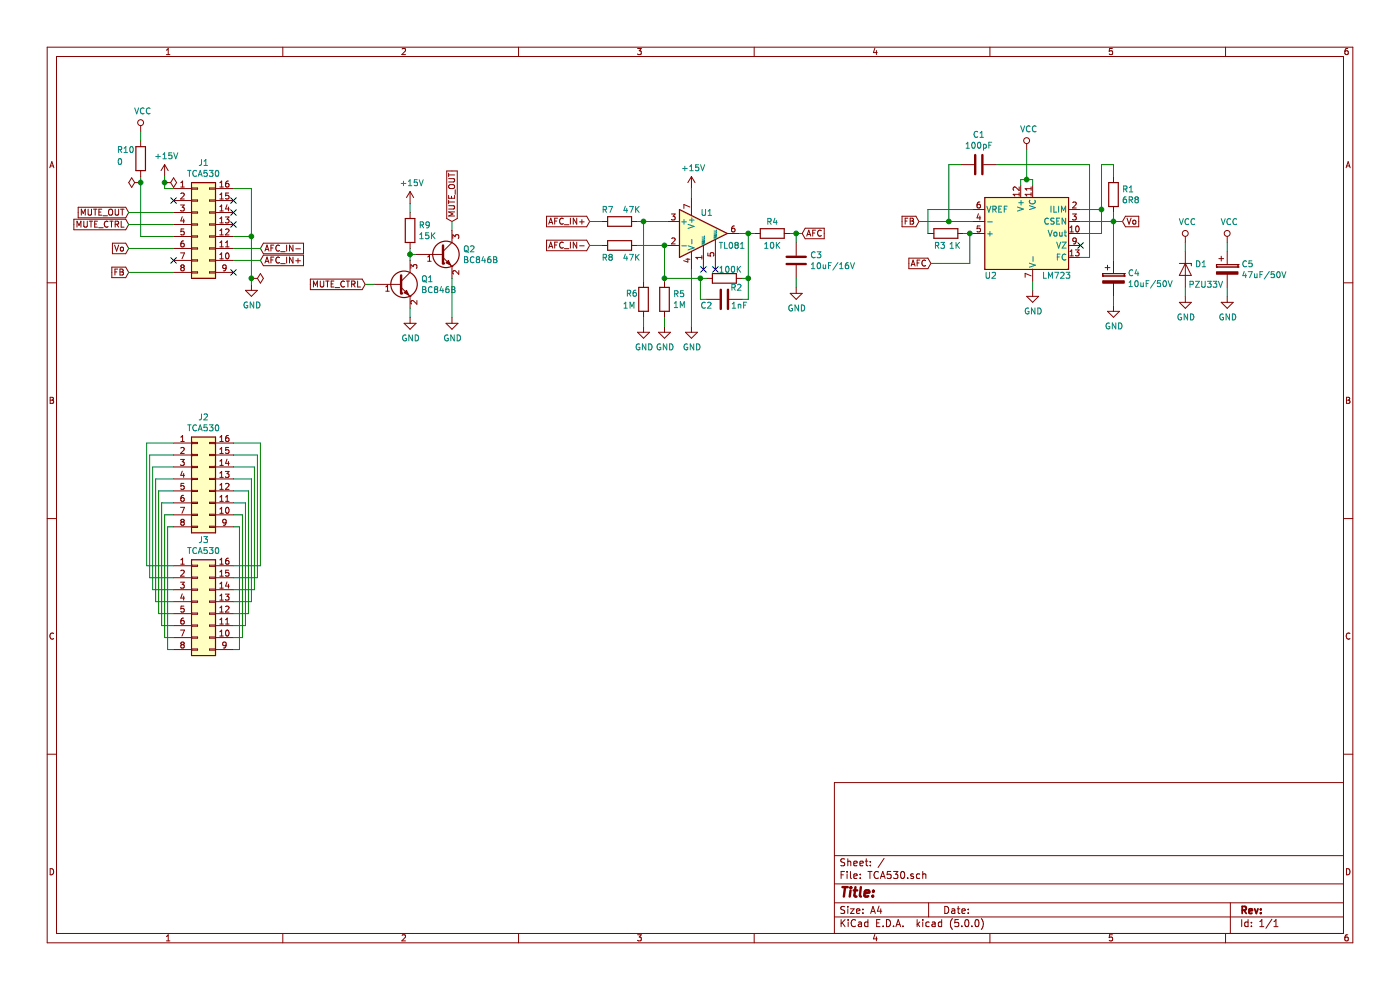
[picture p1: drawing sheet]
EESchema Schematic File Version 4
LIBS:TCA530-cache
EELAYER 26 0
EELAYER END
$Descr A4 11693 8268
encoding utf-8
Sheet 1 1
Title ""
Date ""
Rev ""
Comp ""
Comment1 ""
Comment2 ""
Comment3 ""
Comment4 ""
$EndDescr
$Comp
L conn:Conn_02x08_Counter_Clockwise J1
U 1 1
P 1650 1875
F 0 "J1" H 1700 2392 50  0000 C CNN
F 1 "TCA530" H 1700 2301 50  0000 C CNN
F 2 "suf_connector_misc:CONN_EDGE_2,54_16" H 1650 1875 50  0001 C CNN
F 3 "~" H 1650 1875 50  0001 C CNN
	1    1650 1875
	1    0    0    -1  
$EndComp
$Comp
L Device:Q_NPN_BEC Q1
U 1 1
P 3325 2375
F 0 "Q1" H 3516 2421 50  0000 L CNN
F 1 "BC846B" H 3516 2330 50  0000 L CNN
F 2 "TO_SOT_Packages_SMD:SOT-23" H 3525 2475 50  0001 C CNN
F 3 "~" H 3325 2375 50  0001 C CNN
	1    3325 2375
	1    0    0    -1  
$EndComp
$Comp
L Device:R R9
U 1 1
P 3425 1925
F 0 "R9" H 3495 1971 50  0000 L CNN
F 1 "15K" H 3495 1880 50  0000 L CNN
F 2 "Resistors_SMD:R_0603_HandSoldering" V 3355 1925 50  0001 C CNN
F 3 "~" H 3425 1925 50  0001 C CNN
	1    3425 1925
	1    0    0    -1  
$EndComp
$Comp
L Device:R R6
U 1 1
P 5375 2500
F 0 "R6" H 5225 2550 50  0000 L CNN
F 1 "1M" H 5200 2450 50  0000 L CNN
F 2 "Resistors_SMD:R_0603_HandSoldering" V 5305 2500 50  0001 C CNN
F 3 "~" H 5375 2500 50  0001 C CNN
	1    5375 2500
	1    0    0    -1  
$EndComp
$Comp
L Device:R R5
U 1 1
P 5550 2500
F 0 "R5" H 5620 2546 50  0000 L CNN
F 1 "1M" H 5620 2455 50  0000 L CNN
F 2 "Resistors_SMD:R_0603_HandSoldering" V 5480 2500 50  0001 C CNN
F 3 "~" H 5550 2500 50  0001 C CNN
	1    5550 2500
	1    0    0    -1  
$EndComp
$Comp
L Amplifier_Operational:TL081 U1
U 1 1
P 5875 1950
F 0 "U1" H 5850 2125 50  0000 L CNN
F 1 "TL081" H 6000 1850 50  0000 L CNN
F 2 "Housings_SOIC:SOIC-8_3.9x4.9mm_Pitch1.27mm" H 5925 2000 50  0001 C CNN
F 3 "http://www.ti.com/lit/ds/symlink/tl081.pdf" H 6025 2100 50  0001 C CNN
	1    5875 1950
	1    0    0    -1  
$EndComp
$Comp
L Device:R R2
U 1 1
P 6050 2325
F 0 "R2" V 6125 2425 50  0000 C CNN
F 1 "100K" V 5975 2375 50  0000 C CNN
F 2 "Resistors_SMD:R_0603_HandSoldering" V 5980 2325 50  0001 C CNN
F 3 "~" H 6050 2325 50  0001 C CNN
	1    6050 2325
	0    1    1    0   
$EndComp
$Comp
L Device:R R7
U 1 1
P 5175 1850
F 0 "R7" V 5075 1750 50  0000 C CNN
F 1 "47K" V 5075 1950 50  0000 C CNN
F 2 "Resistors_SMD:R_0603_HandSoldering" V 5105 1850 50  0001 C CNN
F 3 "~" H 5175 1850 50  0001 C CNN
	1    5175 1850
	0    1    1    0   
$EndComp
$Comp
L Device:R R8
U 1 1
P 5175 2050
F 0 "R8" V 5275 1950 50  0000 C CNN
F 1 "47K" V 5275 2150 50  0000 C CNN
F 2 "Resistors_SMD:R_0603_HandSoldering" V 5105 2050 50  0001 C CNN
F 3 "~" H 5175 2050 50  0001 C CNN
	1    5175 2050
	0    1    1    0   
$EndComp
$Comp
L Device:R R4
U 1 1
P 6450 1950
F 0 "R4" V 6350 1950 50  0000 C CNN
F 1 "10K" V 6550 1950 50  0000 C CNN
F 2 "Resistors_SMD:R_0603_HandSoldering" V 6380 1950 50  0001 C CNN
F 3 "~" H 6450 1950 50  0001 C CNN
	1    6450 1950
	0    1    1    0   
$EndComp
$Comp
L Device:R R3
U 1 1
P 7900 1950
F 0 "R3" V 8000 1900 50  0000 C CNN
F 1 "1K" V 8000 2025 50  0000 C CNN
F 2 "Resistors_SMD:R_0603_HandSoldering" V 7830 1950 50  0001 C CNN
F 3 "~" H 7900 1950 50  0001 C CNN
	1    7900 1950
	0    1    1    0   
$EndComp
$Comp
L Device:C C3
U 1 1
P 6650 2175
F 0 "C3" H 6765 2221 50  0000 L CNN
F 1 "10uF/16V" H 6765 2130 50  0000 L CNN
F 2 "Capacitors_SMD:C_0603_HandSoldering" H 6688 2025 50  0001 C CNN
F 3 "~" H 6650 2175 50  0001 C CNN
	1    6650 2175
	1    0    0    -1  
$EndComp
$Comp
L Device:CP C4
U 1 1
P 9300 2325
F 0 "C4" H 9418 2371 50  0000 L CNN
F 1 "10uF/50V" H 9418 2280 50  0000 L CNN
F 2 "Capacitors_SMD:CP_Elec_6.3x5.3" H 9338 2175 50  0001 C CNN
F 3 "~" H 9300 2325 50  0001 C CNN
	1    9300 2325
	1    0    0    -1  
$EndComp
$Comp
L regul:LM723_DIP14 U2
U 1 1
P 8625 1950
F 0 "U2" H 8275 1600 50  0000 C CNN
F 1 "LM723" H 8825 1600 50  0000 C CNN
F 2 "Housings_SOIC:SOIC-14_3.9x8.7mm_Pitch1.27mm" H 8650 1600 50  0001 L CNN
F 3 "http://www.ti.com/lit/ds/symlink/lm723.pdf" H 8525 1850 50  0001 C CNN
	1    8625 1950
	1    0    0    -1  
$EndComp
$Comp
L Device:CP C5
U 1 1
P 10250 2250
F 0 "C5" H 10368 2296 50  0000 L CNN
F 1 "47uF/50V" H 10368 2205 50  0000 L CNN
F 2 "Capacitors_SMD:CP_Elec_8x10" H 10288 2100 50  0001 C CNN
F 3 "~" H 10250 2250 50  0001 C CNN
	1    10250 2250
	1    0    0    -1  
$EndComp
$Comp
L Device:D_Zener D1
U 1 1
P 9900 2250
F 0 "D1" V 9854 2329 50  0000 L CNN
F 1 "PZU33V" V 10025 2275 50  0000 L CNN
F 2 "Diodes_SMD:D_SOD-323_HandSoldering" H 9900 2250 50  0001 C CNN
F 3 "~" H 9900 2250 50  0001 C CNN
	1    9900 2250
	0    1    1    0   
$EndComp
$Comp
L Device:R R1
U 1 1
P 9300 1625
F 0 "R1" H 9370 1671 50  0000 L CNN
F 1 "6R8" H 9370 1580 50  0000 L CNN
F 2 "Resistors_SMD:R_0603_HandSoldering" V 9230 1625 50  0001 C CNN
F 3 "~" H 9300 1625 50  0001 C CNN
	1    9300 1625
	1    0    0    -1  
$EndComp
$Comp
L Device:C C1
U 1 1
P 8175 1375
F 0 "C1" V 7923 1375 50  0000 C CNN
F 1 "100pF" V 8014 1375 50  0000 C CNN
F 2 "Capacitors_SMD:C_0603_HandSoldering" H 8213 1225 50  0001 C CNN
F 3 "~" H 8175 1375 50  0001 C CNN
	1    8175 1375
	0    1    1    0   
$EndComp
$Comp
L Device:C C2
U 1 1
P 6050 2500
F 0 "C2" V 6100 2350 50  0000 C CNN
F 1 "1nF" V 6100 2625 50  0000 C CNN
F 2 "Capacitors_SMD:C_0603_HandSoldering" H 6088 2350 50  0001 C CNN
F 3 "~" H 6050 2500 50  0001 C CNN
	1    6050 2500
	0    1    1    0   
$EndComp
$Comp
L Device:Q_NPN_BEC Q2
U 1 1
P 3675 2125
F 0 "Q2" H 3866 2171 50  0000 L CNN
F 1 "BC846B" H 3866 2080 50  0000 L CNN
F 2 "TO_SOT_Packages_SMD:SOT-23" H 3875 2225 50  0001 C CNN
F 3 "~" H 3675 2125 50  0001 C CNN
	1    3675 2125
	1    0    0    -1  
$EndComp
$Comp
L power:+15V #PWR0101
U 1 1
P 1375 1475
F 0 "#PWR0101" H 1375 1325 50  0001 C CNN
F 1 "+15V" H 1390 1648 50  0000 C CNN
F 2 "" H 1375 1475 50  0001 C CNN
F 3 "" H 1375 1475 50  0001 C CNN
	1    1375 1475
	1    0    0    -1  
$EndComp
Wire Wire Line
	1375 1475 1375 1525
Wire Wire Line
	1375 1575 1450 1575
$Comp
L power:+15V #PWR0102
U 1 1
P 5775 1575
F 0 "#PWR0102" H 5775 1425 50  0001 C CNN
F 1 "+15V" H 5790 1748 50  0000 C CNN
F 2 "" H 5775 1575 50  0001 C CNN
F 3 "" H 5775 1575 50  0001 C CNN
	1    5775 1575
	1    0    0    -1  
$EndComp
$Comp
L power:+15V #PWR0103
U 1 1
P 3425 1700
F 0 "#PWR0103" H 3425 1550 50  0001 C CNN
F 1 "+15V" H 3440 1873 50  0000 C CNN
F 2 "" H 3425 1700 50  0001 C CNN
F 3 "" H 3425 1700 50  0001 C CNN
	1    3425 1700
	1    0    0    -1  
$EndComp
$Comp
L power:GND #PWR0104
U 1 1
P 3425 2650
F 0 "#PWR0104" H 3425 2400 50  0001 C CNN
F 1 "GND" H 3430 2477 50  0000 C CNN
F 2 "" H 3425 2650 50  0001 C CNN
F 3 "" H 3425 2650 50  0001 C CNN
	1    3425 2650
	1    0    0    -1  
$EndComp
$Comp
L power:GND #PWR0105
U 1 1
P 3775 2650
F 0 "#PWR0105" H 3775 2400 50  0001 C CNN
F 1 "GND" H 3780 2477 50  0000 C CNN
F 2 "" H 3775 2650 50  0001 C CNN
F 3 "" H 3775 2650 50  0001 C CNN
	1    3775 2650
	1    0    0    -1  
$EndComp
Text GLabel 3050 2375 0    50   Input ~ 0
MUTE_CTRL
Text GLabel 1075 1875 0    50   Input ~ 0
MUTE_CTRL
Wire Wire Line
	3125 2375 3050 2375
Wire Wire Line
	1450 1875 1075 1875
Wire Wire Line
	3425 1700 3425 1775
Wire Wire Line
	3425 2075 3425 2125
Wire Wire Line
	3475 2125 3425 2125
Connection ~ 3425 2125
Wire Wire Line
	3425 2125 3425 2175
Wire Wire Line
	3425 2575 3425 2650
Wire Wire Line
	3775 2325 3775 2650
Text GLabel 3775 1850 1    50   Input ~ 0
MUTE_OUT
Text GLabel 1075 1775 0    50   Input ~ 0
MUTE_OUT
Wire Wire Line
	3775 1850 3775 1925
Wire Wire Line
	1450 1775 1075 1775
$Comp
L power:GND #PWR0106
U 1 1
P 5375 2725
F 0 "#PWR0106" H 5375 2475 50  0001 C CNN
F 1 "GND" H 5380 2552 50  0000 C CNN
F 2 "" H 5375 2725 50  0001 C CNN
F 3 "" H 5375 2725 50  0001 C CNN
	1    5375 2725
	1    0    0    -1  
$EndComp
$Comp
L power:GND #PWR0107
U 1 1
P 5550 2725
F 0 "#PWR0107" H 5550 2475 50  0001 C CNN
F 1 "GND" H 5555 2552 50  0000 C CNN
F 2 "" H 5550 2725 50  0001 C CNN
F 3 "" H 5550 2725 50  0001 C CNN
	1    5550 2725
	1    0    0    -1  
$EndComp
Wire Wire Line
	6175 1950 6250 1950
Wire Wire Line
	6250 1950 6250 2325
Wire Wire Line
	6250 2500 6200 2500
Wire Wire Line
	6200 2325 6250 2325
Connection ~ 6250 2325
Wire Wire Line
	6250 2325 6250 2500
Wire Wire Line
	5900 2325 5850 2325
Wire Wire Line
	5550 2325 5550 2350
Wire Wire Line
	5550 2325 5550 2050
Wire Wire Line
	5550 2050 5575 2050
Connection ~ 5550 2325
$Comp
L power:GND #PWR0108
U 1 1
P 5775 2725
F 0 "#PWR0108" H 5775 2475 50  0001 C CNN
F 1 "GND" H 5780 2552 50  0000 C CNN
F 2 "" H 5775 2725 50  0001 C CNN
F 3 "" H 5775 2725 50  0001 C CNN
	1    5775 2725
	1    0    0    -1  
$EndComp
Wire Wire Line
	5900 2500 5850 2500
Wire Wire Line
	5850 2500 5850 2325
Connection ~ 5850 2325
Wire Wire Line
	5850 2325 5550 2325
Wire Wire Line
	5775 2250 5775 2725
Wire Wire Line
	5550 2650 5550 2725
Wire Wire Line
	5375 2650 5375 2725
Text GLabel 4925 1850 0    50   Input ~ 0
AFC_IN+
Text GLabel 4925 2050 0    50   Input ~ 0
AFC_IN-
Wire Wire Line
	4925 1850 5025 1850
Wire Wire Line
	4925 2050 5025 2050
Wire Wire Line
	5775 1575 5775 1650
$Comp
L power:GND #PWR0109
U 1 1
P 6650 2400
F 0 "#PWR0109" H 6650 2150 50  0001 C CNN
F 1 "GND" H 6655 2227 50  0000 C CNN
F 2 "" H 6650 2400 50  0001 C CNN
F 3 "" H 6650 2400 50  0001 C CNN
	1    6650 2400
	1    0    0    -1  
$EndComp
Wire Wire Line
	6600 1950 6650 1950
Wire Wire Line
	6650 2025 6650 1950
Connection ~ 6650 1950
Wire Wire Line
	6650 1950 6700 1950
Wire Wire Line
	6300 1950 6250 1950
Connection ~ 6250 1950
Text GLabel 6700 1950 2    50   Input ~ 0
AFC
Text GLabel 7775 2200 0    50   Input ~ 0
AFC
Wire Wire Line
	8125 1750 7750 1750
Wire Wire Line
	8050 1950 8100 1950
Wire Wire Line
	7750 1950 7750 1750
$Comp
L power:GND #PWR0110
U 1 1
P 8625 2425
F 0 "#PWR0110" H 8625 2175 50  0001 C CNN
F 1 "GND" H 8630 2252 50  0000 C CNN
F 2 "" H 8625 2425 50  0001 C CNN
F 3 "" H 8625 2425 50  0001 C CNN
	1    8625 2425
	1    0    0    -1  
$EndComp
Wire Wire Line
	8625 2350 8625 2425
Wire Wire Line
	6650 2325 6650 2400
$Comp
L power:GND #PWR0111
U 1 1
P 9300 2550
F 0 "#PWR0111" H 9300 2300 50  0001 C CNN
F 1 "GND" H 9305 2377 50  0000 C CNN
F 2 "" H 9300 2550 50  0001 C CNN
F 3 "" H 9300 2550 50  0001 C CNN
	1    9300 2550
	1    0    0    -1  
$EndComp
Wire Wire Line
	9300 1775 9300 1850
Connection ~ 9300 1850
Wire Wire Line
	9300 1850 9300 2175
Wire Wire Line
	9300 2475 9300 2550
Text GLabel 7675 1850 0    50   Input ~ 0
FB
Wire Wire Line
	8125 1850 7925 1850
Wire Wire Line
	8025 1375 7925 1375
Wire Wire Line
	7925 1375 7925 1850
Connection ~ 7925 1850
Wire Wire Line
	7925 1850 7675 1850
Wire Wire Line
	8525 1550 8525 1500
Wire Wire Line
	8525 1500 8575 1500
Wire Wire Line
	8625 1500 8625 1550
$Comp
L power:VCC #PWR0112
U 1 1
P 8575 1250
F 0 "#PWR0112" H 8575 1100 50  0001 C CNN
F 1 "VCC" H 8592 1423 50  0000 C CNN
F 2 "" H 8575 1250 50  0001 C CNN
F 3 "" H 8575 1250 50  0001 C CNN
	1    8575 1250
	1    0    0    -1  
$EndComp
Wire Wire Line
	8575 1250 8575 1500
Connection ~ 8575 1500
Wire Wire Line
	8575 1500 8625 1500
$Comp
L power:GND #PWR0113
U 1 1
P 9900 2475
F 0 "#PWR0113" H 9900 2225 50  0001 C CNN
F 1 "GND" H 9905 2302 50  0000 C CNN
F 2 "" H 9900 2475 50  0001 C CNN
F 3 "" H 9900 2475 50  0001 C CNN
	1    9900 2475
	1    0    0    -1  
$EndComp
$Comp
L power:GND #PWR0114
U 1 1
P 10250 2475
F 0 "#PWR0114" H 10250 2225 50  0001 C CNN
F 1 "GND" H 10255 2302 50  0000 C CNN
F 2 "" H 10250 2475 50  0001 C CNN
F 3 "" H 10250 2475 50  0001 C CNN
	1    10250 2475
	1    0    0    -1  
$EndComp
$Comp
L power:VCC #PWR0115
U 1 1
P 9900 2025
F 0 "#PWR0115" H 9900 1875 50  0001 C CNN
F 1 "VCC" H 9917 2198 50  0000 C CNN
F 2 "" H 9900 2025 50  0001 C CNN
F 3 "" H 9900 2025 50  0001 C CNN
	1    9900 2025
	1    0    0    -1  
$EndComp
$Comp
L power:VCC #PWR0116
U 1 1
P 10250 2025
F 0 "#PWR0116" H 10250 1875 50  0001 C CNN
F 1 "VCC" H 10267 2198 50  0000 C CNN
F 2 "" H 10250 2025 50  0001 C CNN
F 3 "" H 10250 2025 50  0001 C CNN
	1    10250 2025
	1    0    0    -1  
$EndComp
Wire Wire Line
	9900 2025 9900 2100
Wire Wire Line
	9900 2400 9900 2475
Wire Wire Line
	10250 2025 10250 2100
Wire Wire Line
	10250 2400 10250 2475
Wire Wire Line
	9025 1850 9300 1850
Wire Wire Line
	9025 1750 9200 1750
Wire Wire Line
	9200 1750 9200 1375
Wire Wire Line
	9200 1375 9300 1375
Wire Wire Line
	9300 1375 9300 1475
Wire Wire Line
	9200 1750 9200 1950
Wire Wire Line
	9200 1950 9025 1950
Connection ~ 9200 1750
Wire Wire Line
	8325 1375 9100 1375
Wire Wire Line
	9100 1375 9100 2150
Wire Wire Line
	9100 2150 9025 2150
Text GLabel 9375 1850 2    50   Input ~ 0
Vo
$Comp
L power:VCC #PWR0117
U 1 1
P 1175 1100
F 0 "#PWR0117" H 1175 950 50  0001 C CNN
F 1 "VCC" H 1192 1273 50  0000 C CNN
F 2 "" H 1175 1100 50  0001 C CNN
F 3 "" H 1175 1100 50  0001 C CNN
	1    1175 1100
	1    0    0    -1  
$EndComp
Wire Wire Line
	1175 1475 1175 1525
Wire Wire Line
	1175 1975 1450 1975
$Comp
L power:GND #PWR0118
U 1 1
P 2100 2375
F 0 "#PWR0118" H 2100 2125 50  0001 C CNN
F 1 "GND" H 2105 2202 50  0000 C CNN
F 2 "" H 2100 2375 50  0001 C CNN
F 3 "" H 2100 2375 50  0001 C CNN
	1    2100 2375
	1    0    0    -1  
$EndComp
Wire Wire Line
	1950 1575 2100 1575
Wire Wire Line
	2100 1575 2100 1975
Wire Wire Line
	1950 1975 2100 1975
Connection ~ 2100 1975
Wire Wire Line
	2100 1975 2100 2325
Text GLabel 1075 2075 0    50   Input ~ 0
Vo
Text GLabel 1075 2275 0    50   Input ~ 0
FB
Wire Wire Line
	1075 2075 1450 2075
Wire Wire Line
	1075 2275 1450 2275
NoConn ~ 1450 1675
NoConn ~ 1450 2175
NoConn ~ 1950 2275
Text GLabel 2175 2075 2    50   Input ~ 0
AFC_IN-
Text GLabel 2175 2175 2    50   Input ~ 0
AFC_IN+
Wire Wire Line
	1950 2075 2175 2075
Wire Wire Line
	1950 2175 2175 2175
NoConn ~ 1950 1875
NoConn ~ 1950 1775
NoConn ~ 1950 1675
Wire Wire Line
	5325 1850 5375 1850
Wire Wire Line
	5325 2050 5550 2050
Connection ~ 5550 2050
Wire Wire Line
	5375 2350 5375 1850
Connection ~ 5375 1850
Wire Wire Line
	5375 1850 5575 1850
Wire Wire Line
	8100 1950 8100 2200
Wire Wire Line
	8100 2200 7775 2200
Connection ~ 8100 1950
Wire Wire Line
	8100 1950 8125 1950
NoConn ~ 5875 2250
NoConn ~ 5975 2250
NoConn ~ 9025 2050
$Comp
L power:PWR_FLAG #FLG0101
U 1 1
P 1175 1525
F 0 "#FLG0101" H 1175 1600 50  0001 C CNN
F 1 "PWR_FLAG" V 1175 1653 50  0001 L CNN
F 2 "" H 1175 1525 50  0001 C CNN
F 3 "~" H 1175 1525 50  0001 C CNN
	1    1175 1525
	0    -1   -1   0   
$EndComp
Connection ~ 1175 1525
Wire Wire Line
	1175 1525 1175 1975
$Comp
L power:PWR_FLAG #FLG0102
U 1 1
P 1375 1525
F 0 "#FLG0102" H 1375 1600 50  0001 C CNN
F 1 "PWR_FLAG" V 1375 1653 50  0001 L CNN
F 2 "" H 1375 1525 50  0001 C CNN
F 3 "~" H 1375 1525 50  0001 C CNN
	1    1375 1525
	0    1    1    0   
$EndComp
Connection ~ 1375 1525
Wire Wire Line
	1375 1525 1375 1575
$Comp
L power:PWR_FLAG #FLG0103
U 1 1
P 2100 2325
F 0 "#FLG0103" H 2100 2400 50  0001 C CNN
F 1 "PWR_FLAG" V 2100 2453 50  0001 L CNN
F 2 "" H 2100 2325 50  0001 C CNN
F 3 "~" H 2100 2325 50  0001 C CNN
	1    2100 2325
	0    1    1    0   
$EndComp
Connection ~ 2100 2325
Wire Wire Line
	2100 2325 2100 2375
Wire Wire Line
	9375 1850 9300 1850
$Comp
L conn:Conn_02x08_Counter_Clockwise J2
U 1 1
P 1650 4000
F 0 "J2" H 1700 4517 50  0000 C CNN
F 1 "TCA530" H 1700 4426 50  0000 C CNN
F 2 "Housings_DIP:DIP-16_W7.62mm" H 1650 4000 50  0001 C CNN
F 3 "~" H 1650 4000 50  0001 C CNN
	1    1650 4000
	1    0    0    -1  
$EndComp
$Comp
L conn:Conn_02x08_Counter_Clockwise J3
U 1 1
P 1650 5025
F 0 "J3" H 1700 5542 50  0000 C CNN
F 1 "TCA530" H 1700 5451 50  0000 C CNN
F 2 "suf_connector_misc:CONN_EDGE_SOLDER_2,54_16" H 1650 5025 50  0001 C CNN
F 3 "~" H 1650 5025 50  0001 C CNN
	1    1650 5025
	1    0    0    -1  
$EndComp
Wire Wire Line
	1950 4400 2000 4400
Wire Wire Line
	2000 4400 2000 5425
Wire Wire Line
	2000 5425 1950 5425
Wire Wire Line
	1950 5325 2025 5325
Wire Wire Line
	2025 5325 2025 4300
Wire Wire Line
	2025 4300 1950 4300
Wire Wire Line
	1950 4200 2050 4200
Wire Wire Line
	2050 4200 2050 5225
Wire Wire Line
	2050 5225 1950 5225
Wire Wire Line
	1950 5125 2075 5125
Wire Wire Line
	2075 5125 2075 4100
Wire Wire Line
	2075 4100 1950 4100
Wire Wire Line
	1950 4000 2100 4000
Wire Wire Line
	2100 4000 2100 5025
Wire Wire Line
	2100 5025 1950 5025
Wire Wire Line
	1950 4925 2125 4925
Wire Wire Line
	2125 4925 2125 3900
Wire Wire Line
	2125 3900 1950 3900
Wire Wire Line
	1950 3800 2150 3800
Wire Wire Line
	2150 3800 2150 4825
Wire Wire Line
	2150 4825 1950 4825
Wire Wire Line
	1950 3700 2175 3700
Wire Wire Line
	2175 3700 2175 4725
Wire Wire Line
	2175 4725 1950 4725
Wire Wire Line
	1450 4400 1400 4400
Wire Wire Line
	1400 4400 1400 5425
Wire Wire Line
	1400 5425 1450 5425
Wire Wire Line
	1450 5325 1375 5325
Wire Wire Line
	1375 5325 1375 4300
Wire Wire Line
	1375 4300 1450 4300
Wire Wire Line
	1450 4200 1350 4200
Wire Wire Line
	1350 4200 1350 5225
Wire Wire Line
	1350 5225 1450 5225
Wire Wire Line
	1450 5125 1325 5125
Wire Wire Line
	1325 5125 1325 4100
Wire Wire Line
	1325 4100 1450 4100
Wire Wire Line
	1450 4000 1300 4000
Wire Wire Line
	1300 4000 1300 5025
Wire Wire Line
	1300 5025 1450 5025
Wire Wire Line
	1450 4925 1275 4925
Wire Wire Line
	1275 4925 1275 3900
Wire Wire Line
	1275 3900 1450 3900
Wire Wire Line
	1450 3800 1250 3800
Wire Wire Line
	1250 3800 1250 4825
Wire Wire Line
	1250 4825 1450 4825
Wire Wire Line
	1450 3700 1225 3700
Wire Wire Line
	1225 3700 1225 4725
Wire Wire Line
	1225 4725 1450 4725
$Comp
L Device:R R10
U 1 1
P 1175 1325
F 0 "R10" H 975 1400 50  0000 L CNN
F 1 "0" H 975 1300 50  0000 L CNN
F 2 "Resistors_SMD:R_2512_HandSoldering" V 1105 1325 50  0001 C CNN
F 3 "~" H 1175 1325 50  0001 C CNN
	1    1175 1325
	1    0    0    -1  
$EndComp
Wire Wire Line
	1175 1100 1175 1175
$EndSCHEMATC
